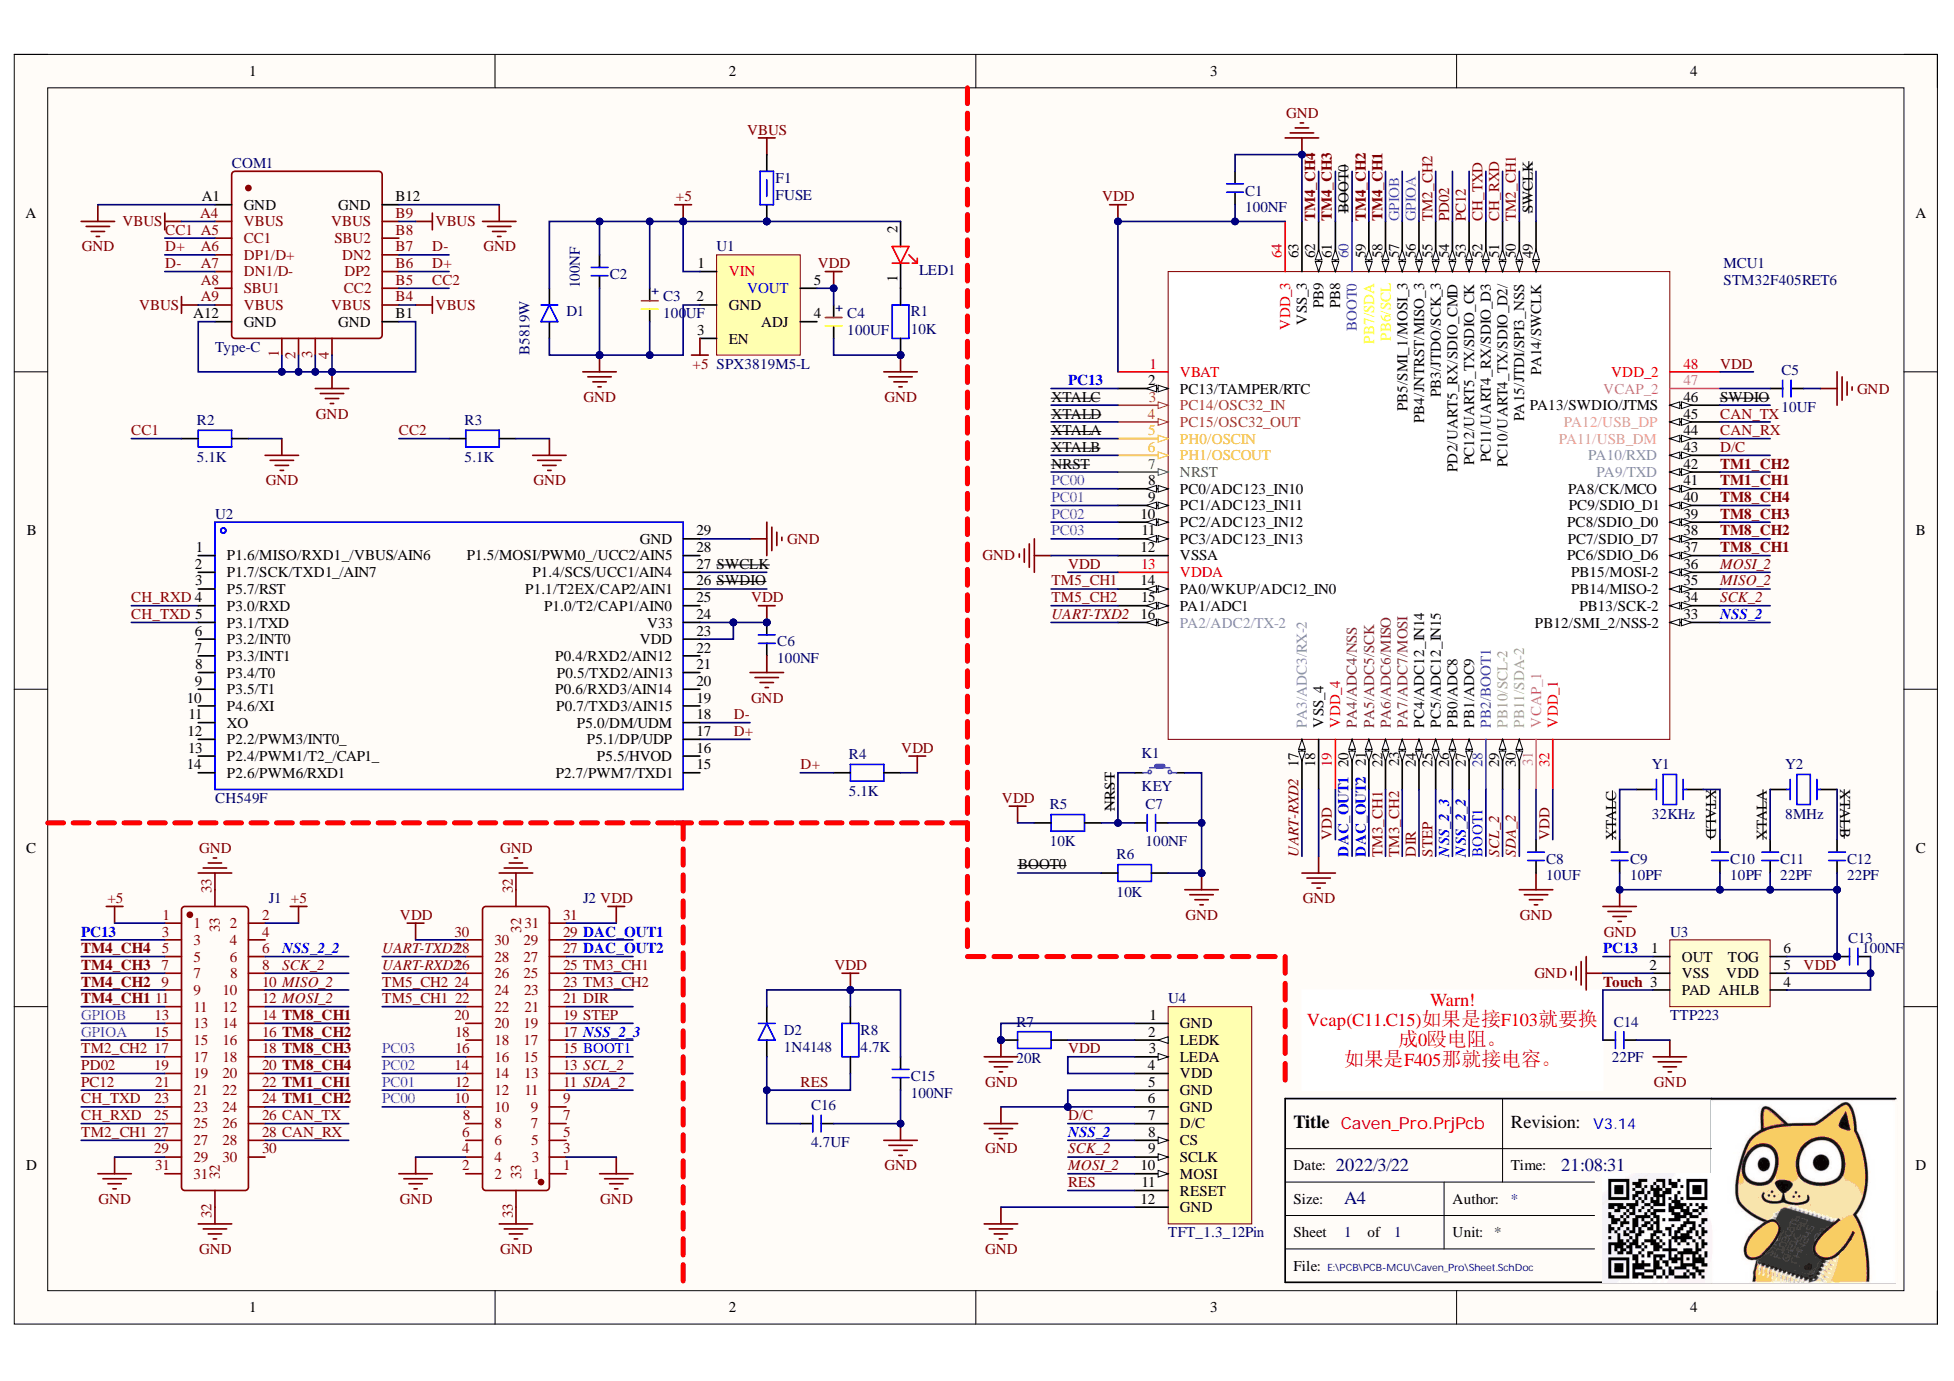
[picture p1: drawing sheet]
# Altium project Caven_Pro.PrjPcb
1 sheet, 39 parts. Net scope: global (net labels, ports and power ports of the same name join across sheets).
Board file: Copy of PCB.PcbDoc

## Sheet Sheet.SchDoc
size A4; Revision: V3.14; SheetNumber: 1; SheetTotal: 1

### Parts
C1  100NF  [CAP_0603]
C2  100NF  [CAP_0603]
C3  100UF  [CAP_3216_A]
C4  100UF  [CAP_3216_A]
C5  10UF  [CAP_0603]
C6  100NF  [CAP_0603]
C7  100NF  [CAP_0603]
C8  10UF  [CAP_0603]
C9  10PF  [CAP_0603]
C10  10PF  [CAP_0603]
C11  22PF  [CAP_0603]
C12  22PF  [CAP_0603]
C13  100NF  [CAP_0603]
C14  22PF  [CAP_0603]
C15  100NF  [CAP_0603]
C16  4.7UF  [CAP_0603]
COM1  Type-C  [USB-Type-C_16A]
D1  B5819W  [DIODE_SOD123]
D2  1N4148  [DIODE_SOD123]
F1  FUSE  [Fuse_0603]
J1  31PIN  [BTB-DM3-31P]  (value not drawn)
J2  31PIN  [BTB-DM3-31P]  (value not drawn)
K1  KEY  [KEY_SMD]
LED1  LED_R/G/B/Y  [LED_0603_R]  (value not drawn)
MCU1  STM32F405RET6  [LQFP_64_10X10]
R1  10K  [RESC_0603_2]
R2  5.1K  [RESC_0603_2]
R3  5.1K  [RESC_0603_2]
R4  5.1K  [RESC_0603_2]
R5  10K  [RESC_0603_2]
R6  10K  [RESC_0603_2]
R7  20R  [RESC_0603_2]
R8  4.7K  [RESC_0603_2]
U1  SPX3819M5-L  [SOT23_5]
U2  CH549F  [QFN28-4X4L]
U3  TTP223  [SOT-23-6]
U4  TFT_1.3_12Pin  [LCD_1.3B]
Y1  32KHz  [XTAL_SMD_3215]
Y2  8MHz  [XTAL-SMD5032-2P]

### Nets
+5: C2.2 C3.1 D1.2(N) F1.1 J1.1 J1.2 LED1.2(+) U1.1(VIN) U1.3(EN)
GND: C1.1 C2.1 C3.2 C4.2 C5.1 C6.1 C7.1 C8.1 C9.2 C10.2 C11.2 C12.2 C13.1 C14.2 C15.2 C16.2 COM1.1 COM1.2 COM1.3 COM1.4 COM1.A1(GND) COM1.A12(GND) COM1.B1(GND) COM1.B12(GND) D1.1(P) J1.29 J1.32 J1.33 J2.3 J2.4 J2.32 J2.33 K1.1 MCU1.12(VSSA) MCU1.18(VSS_4) MCU1.63(VSS_3) R1.1 R2.1 R3.1 R6.2 R7.1 U1.2(GND) U2.29(GND) U3.2(VSS) U3.6(TOG) U4.1(GND) U4.5(GND) U4.6(GND) U4.12(GND)
VBUS: COM1.A4(VBUS) COM1.A9(VBUS) COM1.B4(VBUS) COM1.B9(VBUS) F1.2
VDD: C1.2 C4.1 C6.2 C13.2 C15.1 D2.2(N) J2.30 J2.31 MCU1.1(VBAT) MCU1.13(VDDA) MCU1.19(VDD_4) MCU1.32(VDD_1) MCU1.48(VDD_2) MCU1.64(VDD_3) R4.1 R5.1 R8.1 U1.5(VOUT) U2.23(VDD) U2.24(V33) U3.4(AHLB) U3.5(VDD) U4.3(LEDA) U4.4(VDD)
BOOT0: MCU1.60(BOOT0) R6.1
BOOT1: J2.15 MCU1.28(PB2/BOOT1)
CAN_RX: J1.28 MCU1.44(PA11/USB_DM)
CAN_TX: J1.26 MCU1.45(PA12/USB_DP)
CC1: COM1.A5(CC1) R2.2
CC2: COM1.B5(CC2) R3.2
CH_RXD: J1.25 MCU1.51(PC10/UART4_TX/SDIO_D2/) U2.4(P3.0/RXD)
CH_TXD: J1.23 MCU1.52(PC11/UART4_RX/SDIO_D3) U2.5(P3.1/TXD)
D+: COM1.A6(DP1/D+) COM1.B6(DP2) R4.2 U2.17(P5.1/DP/UDP)
D-: COM1.A7(DN1/D-) COM1.B7(DN2) U2.18(P5.0/DM/UDM)
D/C: MCU1.43(PA10/RXD) U4.7(D/C)
DAC_OUT1: J2.29 MCU1.20(PA4/ADC4/NSS)
DAC_OUT2: J2.27 MCU1.21(PA5/ADC5/SCK)
DIR: J2.21 MCU1.24(PC4/ADC12_IN14)
GPIOA: J1.15 MCU1.56(PB4/JNTRST/MISO_3)
GPIOB: J1.13 MCU1.57(PB5/SMI_1/MOSI_3)
MISO_2: J1.10 MCU1.35(PB14/MISO-2)
MOSI_2: J1.12 MCU1.36(PB15/MOSI-2) U4.10(MOSI)
NRST: C7.2 K1.2 MCU1.7(NRST) R5.2
NSS_2: MCU1.33(PB12/SMI_2/NSS-2) U4.8(CS)
NSS_2_2: J1.6 MCU1.27(PB1/ADC9)
NSS_2_3: J2.17 MCU1.26(PB0/ADC8)
PC00: J2.10 MCU1.8(PC0/ADC123_IN10)
PC01: J2.12 MCU1.9(PC1/ADC123_IN11)
PC02: J2.14 MCU1.10(PC2/ADC123_IN12)
PC03: J2.16 MCU1.11(PC3/ADC123_IN13)
PC12: J1.21 MCU1.53(PC12/UART5_TX/SDIO_CK)
PC13: J1.3 MCU1.2(PC13/TAMPER/RTC) U3.1(OUT)
PD02: J1.19 MCU1.54(PD2/UART5_RX/SDIO_CMD)
RES: C16.1 D2.1(P) R8.2 U4.11(RESET)
SCK_2: J1.8 MCU1.34(PB13/SCK-2) U4.9(SCLK)
SCL_2: J2.13 MCU1.29(PB10/SCL-2)
SDA_2: J2.11 MCU1.30(PB11/SDA-2)
STEP: J2.19 MCU1.25(PC5/ADC12_IN15)
SWCLK: MCU1.49(PA14/SWCLK) U2.27(P1.4/SCS/UCC1/AIN4)
SWDIO: MCU1.46(PA13/SWDIO/JTMS) U2.26(P1.1/T2EX/CAP2/AIN1)
TM1_CH1: J1.22 MCU1.41(PA8/CK/MCO)
TM1_CH2: J1.24 MCU1.42(PA9/TXD)
TM2_CH1: J1.27 MCU1.50(PA15/JTDI/SPI3_NSS)
TM2_CH2: J1.17 MCU1.55(PB3/JTDO/SCK_3)
TM3_CH1: J2.25 MCU1.22(PA6/ADC6/MISO)
TM3_CH2: J2.23 MCU1.23(PA7/ADC7/MOSI)
TM4_CH1: J1.11 MCU1.58(PB6/SCL)
TM4_CH2: J1.9 MCU1.59(PB7/SDA)
TM4_CH3: J1.7 MCU1.61(PB8)
TM4_CH4: J1.5 MCU1.62(PB9)
TM5_CH1: J2.22 MCU1.14(PA0/WKUP/ADC12_IN0)
TM5_CH2: J2.24 MCU1.15(PA1/ADC1)
TM8_CH1: J1.14 MCU1.37(PC6/SDIO_D6)
TM8_CH2: J1.16 MCU1.38(PC7/SDIO_D7)
TM8_CH3: J1.18 MCU1.39(PC8/SDIO_D0)
TM8_CH4: J1.20 MCU1.40(PC9/SDIO_D1)
Touch: C14.1 U3.3(PAD)
UART-RXD2: J2.26 MCU1.17(PA3/ADC3/RX-2)
UART-TXD2: J2.28 MCU1.16(PA2/ADC2/TX-2)
XTALA: C11.1 MCU1.5(PH0/OSCIN) Y2.2
XTALB: C12.1 MCU1.6(PH1/OSCOUT) Y2.1
XTALC: C9.1 MCU1.3(PC14/OSC32_IN) Y1.2
XTALD: C10.1 MCU1.4(PC15/OSC32_OUT) Y1.1
NetC5_2: C5.2 MCU1.47(VCAP_2)
NetC8_2: C8.2 MCU1.31(VCAP_1)
NetLED1_1: LED1.1(-) R1.2
NetR7_2: R7.2 U4.2(LEDK)

Not connected (* = marked no-connect by the designer): COM1 A8(SBU1) B8(SBU2); J1 4 30 31; J2 1 2 5 6 7 8 9 18 20; U1 4(ADJ); U2 1(P1.6/MISO/RXD1_/VBUS/AIN6) 2(P1.7/SCK/TXD1_/AIN7) 3(P5.7/RST) 6(P3.2/INT0) 7(P3.3/INT1) 8(P3.4/T0) 9(P3.5/T1) 10(P4.6/XI) 11(XO) 12(P2.2/PWM3/INT0_) 13(P2.4/PWM1/T2_/CAP1_) 14(P2.6/PWM6/RXD1) 15(P2.7/PWM7/TXD1) 16(P5.5/HVOD) 19(P0.7/TXD3/AIN15) 20(P0.6/RXD3/AIN14) 21(P0.5/TXD2/AIN13) 22(P0.4/RXD2/AIN12) 25(P1.0/T2/CAP1/AIN0) 28(P1.5/MOSI/PWM0_/UCC2/AIN5)

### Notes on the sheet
- (near C14) Warn!
  Vcap(C11.C15)如果是接F103就要换成0殴电阻。
  如果是F405那就接电容。
